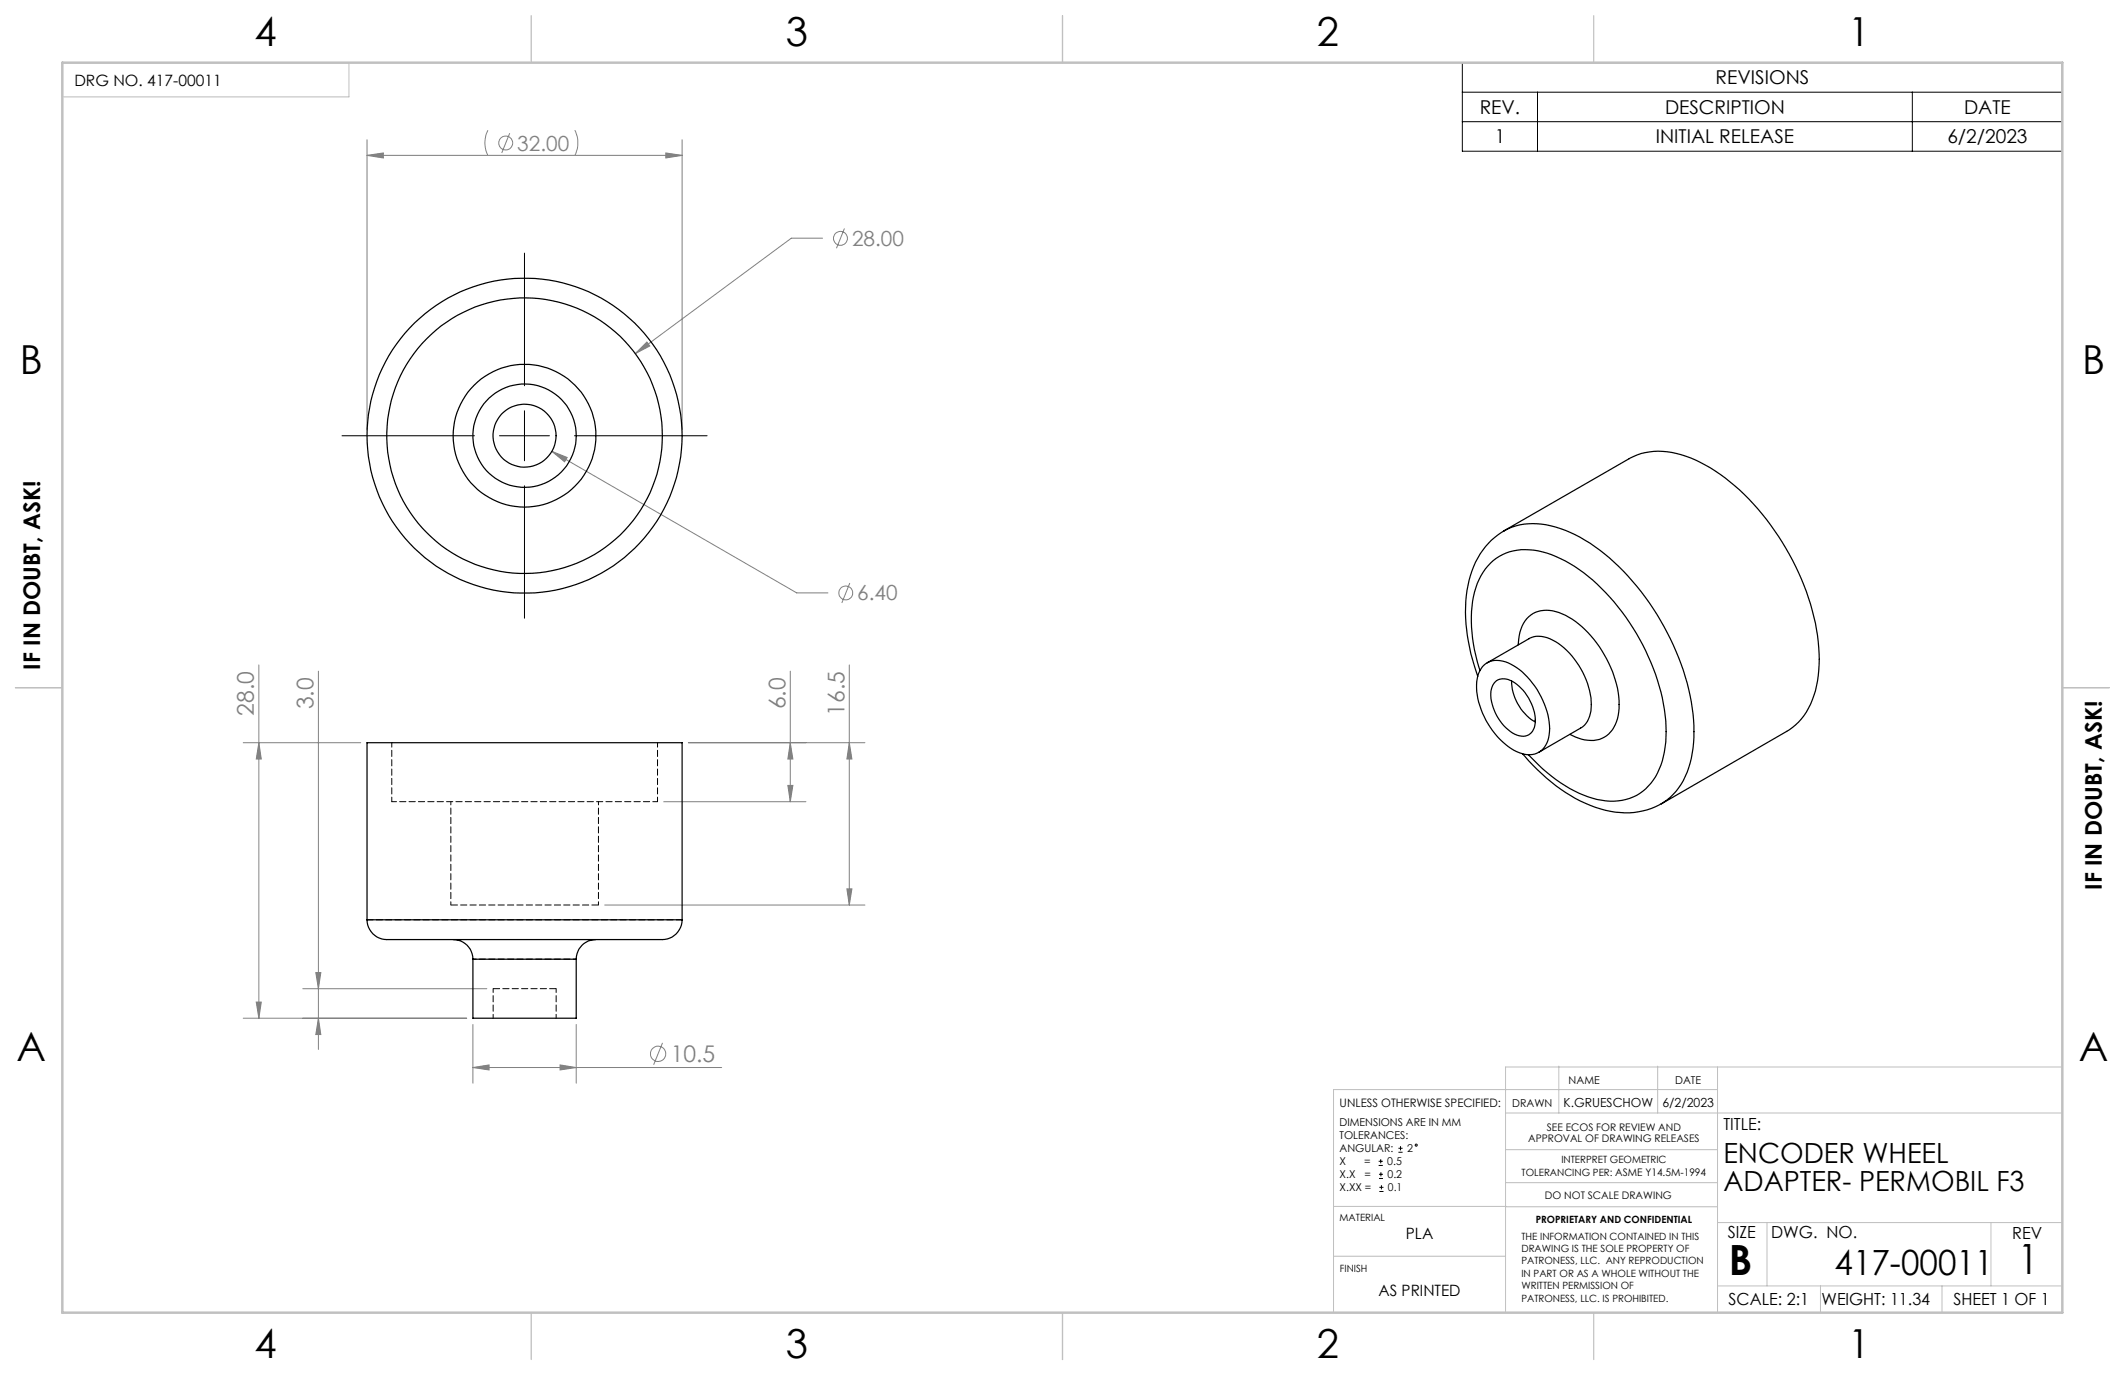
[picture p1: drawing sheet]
<svg xmlns="http://www.w3.org/2000/svg" width="432mm" height="279mm" viewBox="0 0 432 279" stroke-linecap="round" stroke-linejoin="round" font-family="sans-serif">
<g fill="none" stroke="#808080" stroke-width=".2">
<path d="M74.6 31.6l3.3-.5v1zM74.6 28.4v58.9M74.6 31.6h64M99.1 26.5a5.7 5.7 0 0 0 0 5.1M103.6 27.1l-1.6 4M116.8 26.5a5.7 5.7 0 0 1 0 5.1M135.3 31.1l3.3 .5-3.3 .5zM138.6 28.4v58.9M167.1 48.4h-6.3l-31.7 23.5M171.6 46.4l-1.6 4M131.4 69.5l.6 .8-2.9 1.6zM112.1 91.7l3.2 1.3-.6 .8z"/>
<path d="M112.1 91.7l49.8 28.8h6.3M172.7 118.5l-1.6 4M52.6 135.1v71.8M64.7 136.4v76.9M160.6 136.4v26.5M172.6 135.1v48.8M49.4 150.9h23.9M52.6 150.9l.5 3.3h-1zM139.9 150.9h35.9M160.1 159.6h1l-.5 3.3zM160.6 150.9l.5 3.3h-1zM172.6 150.9l.5 3.3h-1z"/>
<path d="M134.9 162.9h28.9M64.2 197.6h1l-.5 3.3zM122.9 183.9h52.9M172.1 180.6h1l-.5 3.3zM49.4 206.9h45.4M52.1 203.6h1l-.5 3.3zM61.5 200.9h37.4M64.7 206.9l.5 3.3h-1zM96.1 216.9l3.3-.5v1zM96.1 208.2v11.9M96.1 216.9h50.5M113.8 216.4l3.3 .5-3.3 .5z"/>
<path d="M117.1 208.2v11.9M134.6 211.9l-1.8 4.5"/>
<circle cx="102.8" cy="29.1" r="1.42"/>
<circle cx="170.8" cy="48.4" r="1.41"/>
<circle cx="171.9" cy="120.5" r="1.41"/>
<circle cx="133.7" cy="214.1" r="1.55"/>
</g>
<g fill="none" stroke="#000" stroke-width=".2">
<path d="M297.1 12.7h122v18h-122zM297.1 18.7h122M312.4 18.7v12M388.6 18.7v12M297.1 24.7h122M106.6 51.4v27M69.5 88.5h26.9M101.5 88.5h10.2M106.6 83.5v10.1M106.6 98.7v26.9M116.7 88.5h27M280.1 236.8h.9"/>
<path d="M280.1 236h.9M280.2 239.5h.8M280.2 238.6h.8M280.6 235.5v.9M280.6 238.2v.8M284.2 234.1h.8M284.2 233.3h.8M284.6 232.9v.9M280.3 242.1h.8M280.3 241.3h.8M280.7 240.8v.9"/>
<circle cx="287.8" cy="232.7" r=".21"/>
</g>
<g fill="none" stroke="#c0c0c0" stroke-width=".2">
<path d="M12.7 12.7h58.2v7h-58.2zM316.8 216.6v9.6M336.8 216.6v9.6M349 216.8v49.9M419.1 216.8h-113.2v49.7M305.9 226.2h113.2M305.9 233.6h43.1M349 221.4h-78v45.1M271 255.3h34.9M271 245.1h35M305.9 240.3h43.1M306 245.2h43"/>
<path d="M349 248.4h70.1M359.1 248.4v12.9M404.6 248.4v12.9M349 261.3h70.1M369.9 261.3v5.4M394.6 261.3v5.4"/>
</g>
<path d="M108 3.2v9.5M215.9 3.2v9.5M323.8 3.2v9.5M3.1 139.7h9.6M419.1 139.7h9.5M108 266.7v9.6M215.9 266.7v9.6M323.8 266.7v9.6" fill="none" stroke="#c0c0c0" stroke-width=".25"/>
<path d="M12.7 12.7h406.4v254h-406.4z" fill="none" stroke="#c0c0c0" stroke-width=".5"/>
<g fill="#808080">
<path d="M131.4 69.5l-2.3 2.4 2.9-1.6zM74.6 31.6l3.3-.5v1zM135.3 31.1l3.3 .5-3.3 .5zM112.1 91.7l2.6 2.1 .6-.8z"/>
<path d="M113.8 216.4l3.3 .5-3.3 .5zM96.1 216.9l3.3-.5v1z"/>
<path d="M172.1 180.6h1l-.5 3.3zM172.6 150.9l.5 3.3h-1zM160.1 159.6h1l-.5 3.3zM160.6 150.9l.5 3.3h-1z"/>
<path d="M64.2 197.6h1l-.5 3.3zM64.7 206.9l.5 3.3h-1zM52.6 150.9l.5 3.3h-1zM52.1 203.6h1l-.5 3.3z"/>
</g>
<g fill="none" stroke="#000" stroke-width=".25">
<path d="M305.6 107.9l25.4-14.7a13.6 13.6 0 0 1 11.6-.5 37.3 37.3 0 0 1 16.4 12.9 50.5 50.5 0 0 1 10.6 26 21.2 21.2 0 0 1-3 13.8l-1.1 1.3-1.9 1.6-26 15M300.3 137.4a35.6 35.6 0 0 1-2-18.5 15.1 15.1 0 0 1 9-11.8 15.7 15.7 0 0 1 11.8 1.1 39.9 39.9 0 0 1 15.2 13.2 49.9 49.9 0 0 1 9.9 26.1 19.5 19.5 0 0 1-3.6 13.3 13.6 13.6 0 0 1-13.4 4.1 30.9 30.9 0 0 1-15.7-9.4l-2.1-2.4M300.7 136.2a28.2 28.2 0 0 1-.8-16.8 10.4 10.4 0 0 1 12.7-7.5 28 28 0 0 1 14.5 9.5 45.6 45.6 0 0 1 11.4 25.1 19 19 0 0 1-2.5 12 10.3 10.3 0 0 1-11.5 4 29.1 29.1 0 0 1-13.9-9.1M301.6 135.1a5 5 0 0 1 6 .2 16.3 16.3 0 0 1 7.3 13.4 4.4 4.4 0 0 1-4 4.7 9.3 9.3 0 0 1-6.7-3.8 15.9 15.9 0 0 1-4.1-11.1l.4-1.7zM302.2 134.7l8.5-4.9a5.2 5.2 0 0 1 5.4 .6 16.2 16.2 0 0 1 7.2 13.4 4.7 4.7 0 0 1-2.1 4.2l-8.5 4.9M303.8 138.5a3.1 3.1 0 0 1 4 .2 9.9 9.9 0 0 1 4.1 8.7 2.59 2.59 0 0 1-4.1 1.8 9.7 9.7 0 0 1-4.8-8.8l.4-1.3zM307.2 138.4a9.8 9.8 0 0 0 4.8 8.3M308.5 131a7 7 0 0 1 3.5-6.6 7.5 7.5 0 0 1 6.8 1 22.8 22.8 0 0 1 10.2 17 8 8 0 0 1-2.5 7.1 6.7 6.7 0 0 1-7.1-.1l-.4-.2M74.6 186.9a4.2 4.2 0 0 0 4.9 4h54a4.3 4.3 0 0 0 5.1-4M74.6 186.9v-36h64v36M74.6 186.9h64M92.1 190.9a4 4 0 0 1 4 4"/>
<path d="M96.1 194.9v12h21v-12M96.1 194.9h21M121.1 190.9a4 4 0 0 0-4 4"/>
<circle cx="106.6" cy="88.5" r="28"/>
<circle cx="106.6" cy="88.5" r="6.4"/>
<circle cx="106.6" cy="88.5" r="14.5"/>
<circle cx="106.6" cy="88.5" r="10.5"/>
<circle cx="106.6" cy="88.5" r="32"/>
</g>
<path d="M79.6 150.9v12M79.6 162.9h54M133.6 162.9v-12" fill="none" stroke="#000" stroke-width=".2" stroke-dasharray="1.3 .6" stroke-dashoffset=".3"/>
<path d="M91.6 183.9h30M113 200.9h-12.8" fill="none" stroke="#000" stroke-width=".2" stroke-dasharray="1.3 .6" stroke-dashoffset="-.1"/>
<path d="M91.6 162.9v21M96.1 194.9h21M121.6 183.9v-21" fill="none" stroke="#000" stroke-width=".2" stroke-dasharray="1.3 .6" stroke-dashoffset=".6"/>
<path d="M100.2 200.9v6M113 206.9v-6" fill="none" stroke="#000" stroke-width=".2" stroke-dasharray="1.3 .6" stroke-dashoffset=".5"/>
<path d="M138.6 186.9h-64" fill="none" stroke="#000" stroke-width=".2" stroke-dasharray="1.3 .6" stroke-dashoffset=".1"/>
<g font-size="8.5">
<text x="351.3" y="259">B</text>
<text x="410" y="258.9">1</text>
</g>
<g font-size="8.1">
<text x="51.7" y="9.3">4</text>
<text x="159.7" y="9.3">3</text>
<text x="267.6" y="9.3">2</text>
<text x="375.6" y="9.3">1</text>
<text x="4" y="76">B</text>
<text x="423.1" y="76">B</text>
<text x="3.3" y="215.7">A</text>
<text x="422.4" y="215.7">A</text>
<text x="51.7" y="276">4</text>
<text x="159.7" y="276">3</text>
<text x="267.6" y="276">2</text>
<text x="375.6" y="276">1</text>
</g>
<text font-size="7.1" x="372.8" y="259.1">417-00011</text>
<g font-size="5.6">
<text x="350.2" y="236.4">ENCODER WHEEL</text>
<text x="350.2" y="242.1">ADAPTER- PERMOBIL F3</text>
</g>
<g font-size="4.7">
<text x="8.1" y="136.1" transform="rotate(-90 8.1 136.1)">IF IN DOUBT, ASK!</text>
<text x="427.1" y="180.8" transform="rotate(-90 427.1 180.8)">IF IN DOUBT, ASK!</text>
</g>
<g font-size="4.7" fill="#808080">
<text x="51.6" y="145.4" transform="rotate(-90 51.6 145.4)">28.0</text>
<text x="63.7" y="144.1" transform="rotate(-90 63.7 144.1)">3.0</text>
<text x="159.6" y="144.1" transform="rotate(-90 159.6 144.1)">6.0</text>
<text x="171.6" y="145.4" transform="rotate(-90 171.6 145.4)">16.5</text>
<text x="136.3" y="215.8">10.5</text>
</g>
<g font-size="4.2" fill="#808080">
<text x="105.1" y="30.6">32.00</text>
<text x="173.1" y="50">28.00</text>
<text x="174.2" y="122">6.40</text>
</g>
<g font-size="3.9">
<text x="348.6" y="17.2">REVISIONS</text>
<text x="300.7" y="23.2">REV.</text>
<text x="338.3" y="23.2">DESCRIPTION</text>
<text x="399.1" y="23.2">DATE</text>
<text x="303.7" y="29.2">1</text>
<text x="336.5" y="29.2">INITIAL RELEASE</text>
<text x="395.7" y="29.2">6/2/2023</text>
</g>
<g font-size="3.4">
<text x="350.2" y="229.5">TITLE:</text>
<text x="351.1" y="251.6">SIZE</text>
<text x="359.9" y="251.6">DWG. NO.</text>
<text x="408.9" y="251.7">REV</text>
<text x="351.2" y="265.2">SCALE: 2:1</text>
<text x="370.1" y="265.3">WEIGHT: 11.34</text>
<text x="396.9" y="265.2">SHEET 1 OF 1</text>
</g>
<g font-size="3.2">
<text x="15.1" y="17.5">DRG NO. 417-00011</text>
<text x="285.7" y="251.7">PLA</text>
<text x="280.1" y="263.3">AS PRINTED</text>
</g>
<g font-size="2.5">
<text x="317.7" y="225">K.GRUESCHOW</text>
<text x="337.8" y="225">6/2/2023</text>
</g>
<text font-size="2.4" x="272.2" y="225">UNLESS OTHERWISE SPECIFIED:</text>
<g font-size="2.2">
<text x="318.7" y="220.3">NAME</text>
<text x="340.4" y="220.3">DATE</text>
<text x="307.3" y="225">DRAWN</text>
<text x="272.2" y="228.8">DIMENSIONS ARE IN MM</text>
<text x="272.2" y="231.5">TOLERANCES:</text>
<text x="272.2" y="239.4">X.X</text>
<text x="272.2" y="234.1">ANGULAR:</text>
<text x="272.2" y="236.8">X</text>
<text x="277.2" y="236.8">=</text>
<text x="277.3" y="239.4">=</text>
<text x="281.9" y="236.8">0.5</text>
<text x="281.9" y="239.4">0.2</text>
<text x="285.9" y="234.1">2</text>
<text x="272.2" y="242.1">X.XX =</text>
<text x="282" y="242.1">0.1</text>
</g>
<g font-size="2.1">
<text x="310.5" y="232">APPROVAL OF DRAWING RELEASES</text>
<text x="314.3" y="229.9">SEE ECOS FOR REVIEW AND</text>
<text x="313.9" y="243.6">DO NOT SCALE DRAWING</text>
</g>
<g font-size="2">
<text x="309.2" y="238.9">TOLERANCING PER: ASME Y14.5M-1994</text>
<text x="317.3" y="236.4">INTERPRET GEOMETRIC</text>
<text x="272.2" y="248">MATERIAL</text>
<text x="309.1" y="251.9">THE INFORMATION CONTAINED IN THIS</text>
<text x="312.1" y="248.4">PROPRIETARY AND CONFIDENTIAL</text>
<text x="309.1" y="254.4">DRAWING IS THE SOLE PROPERTY OF</text>
<text x="309.1" y="256.9">PATRONESS, LLC. ANY REPRODUCTION</text>
<text x="272.3" y="258.5">FINISH</text>
<text x="309.1" y="259.5">IN PART OR AS A WHOLE WITHOUT THE</text>
<text x="309.1" y="262">WRITTEN PERMISSION OF</text>
<text x="309.1" y="264.5">PATRONESS, LLC. IS PROHIBITED.</text>
</g>
</svg>
